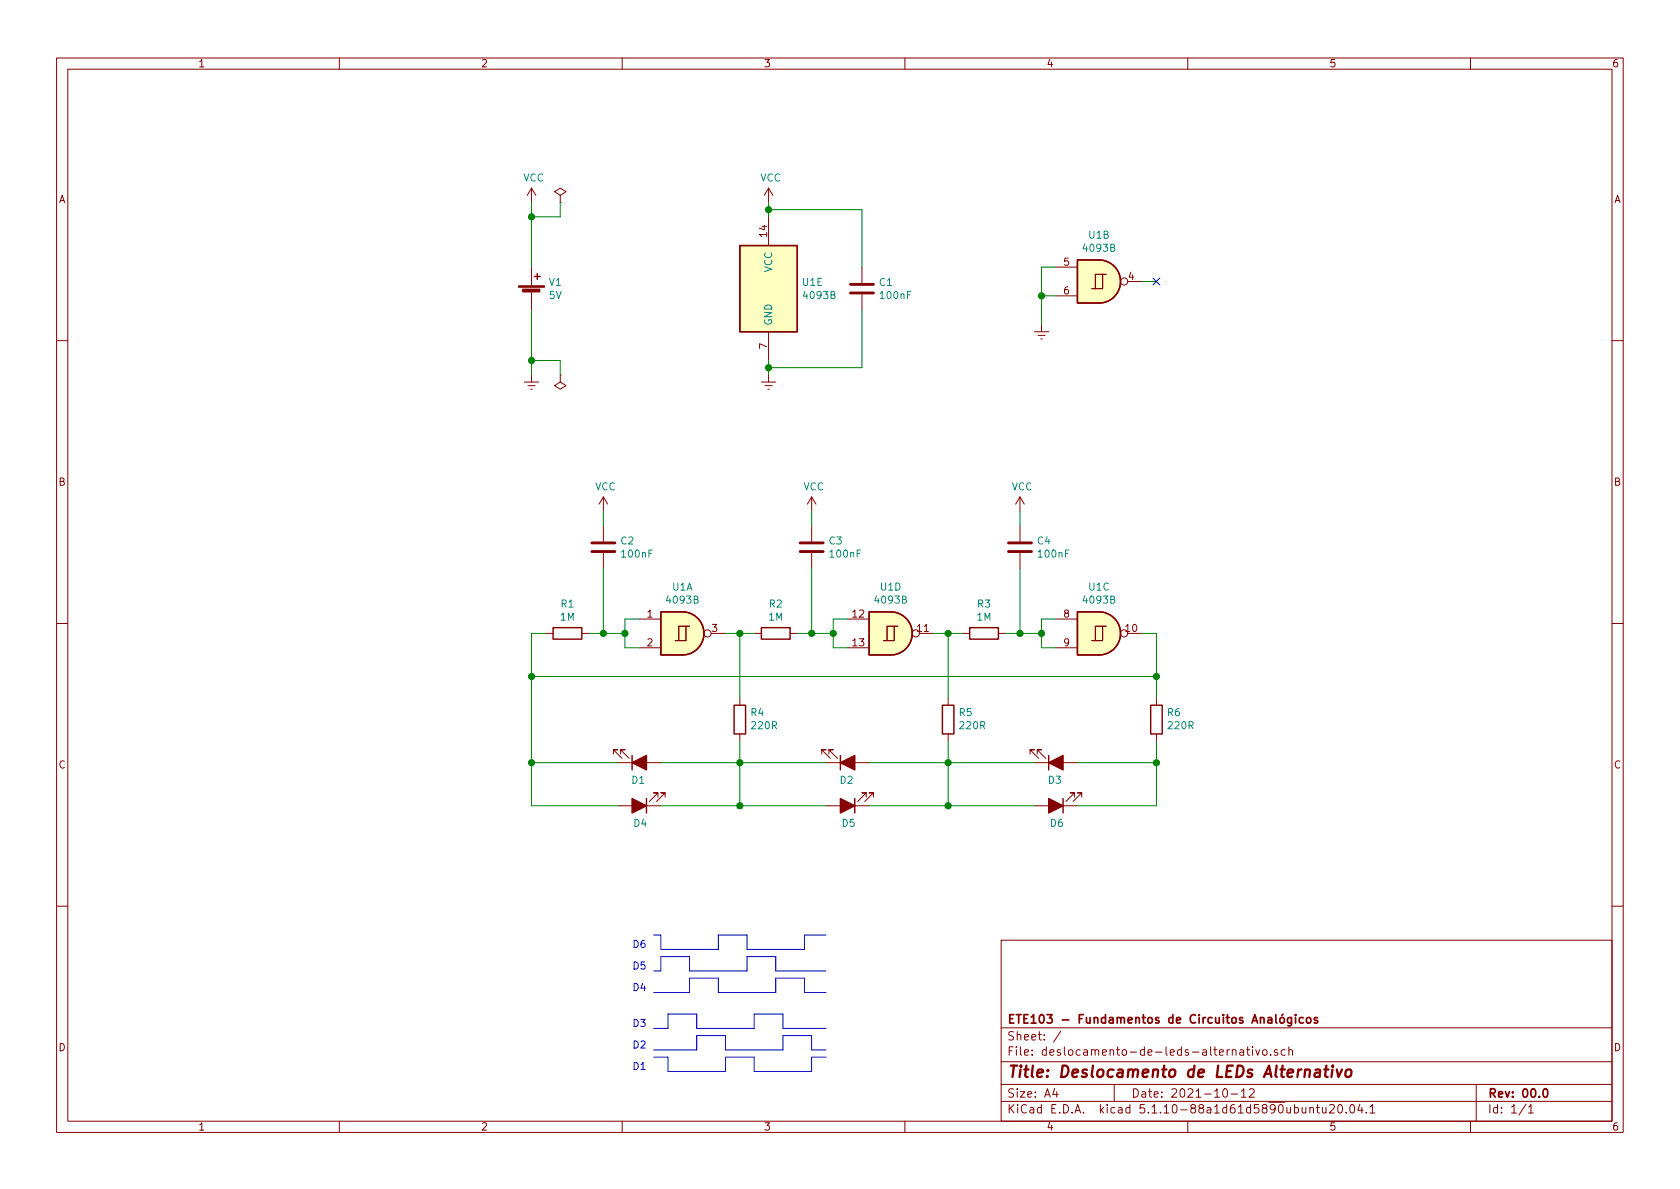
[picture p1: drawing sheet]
EESchema Schematic File Version 4
EELAYER 30 0
EELAYER END
$Descr A4 11693 8268
encoding utf-8
Sheet 1 1
Title "Deslocamento de LEDs Alternativo"
Date "2021-10-12"
Rev "00.0"
Comp "ETE103 - Fundamentos de Circuitos Analógicos"
Comment1 ""
Comment2 ""
Comment3 ""
Comment4 ""
$EndDescr
$Comp
L power:VCC #PWR01
U 1 1
P 3700 1400
F 0 "#PWR01" H 3700 1250 50  0001 C CNN
F 1 "VCC" H 3715 1573 50  0000 C CNN
F 2 "" H 3700 1400 50  0001 C CNN
F 3 "" H 3700 1400 50  0001 C CNN
	1    3700 1400
	1    0    0    -1  
$EndComp
$Comp
L power:Earth #PWR04
U 1 1
P 3700 2600
F 0 "#PWR04" H 3700 2350 50  0001 C CNN
F 1 "Earth" H 3700 2450 50  0001 C CNN
F 2 "" H 3700 2600 50  0001 C CNN
F 3 "~" H 3700 2600 50  0001 C CNN
	1    3700 2600
	1    0    0    -1  
$EndComp
$Comp
L power:PWR_FLAG #FLG01
U 1 1
P 3900 1400
F 0 "#FLG01" H 3900 1475 50  0001 C CNN
F 1 "PWR_FLAG" H 3900 1573 50  0001 C CNN
F 2 "" H 3900 1400 50  0001 C CNN
F 3 "~" H 3900 1400 50  0001 C CNN
	1    3900 1400
	1    0    0    -1  
$EndComp
$Comp
L power:PWR_FLAG #FLG02
U 1 1
P 3900 2600
F 0 "#FLG02" H 3900 2675 50  0001 C CNN
F 1 "PWR_FLAG" H 3900 2773 50  0001 C CNN
F 2 "" H 3900 2600 50  0001 C CNN
F 3 "~" H 3900 2600 50  0001 C CNN
	1    3900 2600
	-1   0    0    1   
$EndComp
Wire Wire Line
	3700 1400 3700 1500
Wire Wire Line
	3700 2150 3700 2500
Wire Wire Line
	3700 1500 3900 1500
Wire Wire Line
	3900 1500 3900 1400
Connection ~ 3700 1500
Wire Wire Line
	3700 1500 3700 1850
Wire Wire Line
	3900 2600 3900 2500
Wire Wire Line
	3900 2500 3700 2500
Connection ~ 3700 2500
Wire Wire Line
	3700 2500 3700 2600
$Comp
L Pessoal:fonte_tensao V1
U 1 1
P 3700 2050
F 0 "V1" H 3818 2146 50  0000 L CNN
F 1 "5V" H 3818 2055 50  0000 L CNN
F 2 "" V 3700 2110 50  0001 C CNN
F 3 "~" V 3700 2110 50  0001 C CNN
	1    3700 2050
	1    0    0    -1  
$EndComp
$Comp
L 4xxx:HEF4093B U1
U 1 1
P 4750 4400
F 0 "U1" H 4750 4725 50  0000 C CNN
F 1 "4093B" H 4750 4634 50  0000 C CNN
F 2 "" H 4750 4400 50  0001 C CNN
F 3 "https://assets.nexperia.com/documents/data-sheet/HEF4093B.pdf" H 4750 4400 50  0001 C CNN
	1    4750 4400
	1    0    0    -1  
$EndComp
$Comp
L 4xxx:HEF4093B U1
U 2 1
P 7650 1950
F 0 "U1" H 7650 2275 50  0000 C CNN
F 1 "4093B" H 7650 2184 50  0000 C CNN
F 2 "" H 7650 1950 50  0001 C CNN
F 3 "https://assets.nexperia.com/documents/data-sheet/HEF4093B.pdf" H 7650 1950 50  0001 C CNN
	2    7650 1950
	1    0    0    -1  
$EndComp
Wire Wire Line
	7350 1850 7250 1850
Wire Wire Line
	7250 1850 7250 2050
Wire Wire Line
	7350 2050 7250 2050
Connection ~ 7250 2050
Wire Wire Line
	7250 2050 7250 2250
$Comp
L power:Earth #PWR03
U 1 1
P 7250 2250
F 0 "#PWR03" H 7250 2000 50  0001 C CNN
F 1 "Earth" H 7250 2100 50  0001 C CNN
F 2 "" H 7250 2250 50  0001 C CNN
F 3 "~" H 7250 2250 50  0001 C CNN
	1    7250 2250
	1    0    0    -1  
$EndComp
Wire Wire Line
	7950 1950 8050 1950
NoConn ~ 8050 1950
Wire Wire Line
	4450 4300 4350 4300
Wire Wire Line
	4350 4300 4350 4400
Wire Wire Line
	4350 4500 4450 4500
Connection ~ 4350 4400
Wire Wire Line
	4350 4400 4350 4500
$Comp
L Device:R R1
U 1 1
P 3950 4400
F 0 "R1" V 3743 4400 50  0000 C CNN
F 1 "1M" V 3834 4400 50  0000 C CNN
F 2 "" V 3880 4400 50  0001 C CNN
F 3 "~" H 3950 4400 50  0001 C CNN
	1    3950 4400
	0    1    1    0   
$EndComp
Wire Wire Line
	4100 4400 4200 4400
$Comp
L Device:C C2
U 1 1
P 4200 3800
F 0 "C2" H 4315 3846 50  0000 L CNN
F 1 "100nF" H 4315 3755 50  0000 L CNN
F 2 "" H 4238 3650 50  0001 C CNN
F 3 "~" H 4200 3800 50  0001 C CNN
	1    4200 3800
	1    0    0    -1  
$EndComp
Wire Wire Line
	4200 3950 4200 4400
Connection ~ 4200 4400
Wire Wire Line
	4200 4400 4350 4400
$Comp
L power:VCC #PWR06
U 1 1
P 4200 3550
F 0 "#PWR06" H 4200 3400 50  0001 C CNN
F 1 "VCC" H 4215 3723 50  0000 C CNN
F 2 "" H 4200 3550 50  0001 C CNN
F 3 "" H 4200 3550 50  0001 C CNN
	1    4200 3550
	1    0    0    -1  
$EndComp
Wire Wire Line
	4200 3650 4200 3550
Wire Wire Line
	3800 4400 3700 4400
Wire Wire Line
	5050 4400 5150 4400
$Comp
L Device:LED_ALT D1
U 1 1
P 4450 5300
F 0 "D1" H 4443 5425 50  0000 C CNN
F 1 "VD" H 4443 5136 50  0001 C CNN
F 2 "" H 4450 5300 50  0001 C CNN
F 3 "~" H 4450 5300 50  0001 C CNN
	1    4450 5300
	1    0    0    1   
$EndComp
Wire Wire Line
	4300 5300 3700 5300
Wire Wire Line
	4600 5300 5150 5300
Wire Wire Line
	5150 5300 5150 5150
$Comp
L Device:LED_ALT D4
U 1 1
P 4450 5600
F 0 "D4" H 4443 5725 50  0000 C CNN
F 1 "VD" H 4443 5436 50  0001 C CNN
F 2 "" H 4450 5600 50  0001 C CNN
F 3 "~" H 4450 5600 50  0001 C CNN
	1    4450 5600
	-1   0    0    1   
$EndComp
Wire Wire Line
	4300 5600 3700 5600
Wire Wire Line
	3700 5600 3700 5300
Wire Wire Line
	4600 5600 5150 5600
Wire Wire Line
	5150 5600 5150 5300
Connection ~ 3700 5300
Connection ~ 5150 5300
$Comp
L 4xxx:HEF4093B U1
U 4 1
P 6200 4400
F 0 "U1" H 6200 4725 50  0000 C CNN
F 1 "4093B" H 6200 4634 50  0000 C CNN
F 2 "" H 6200 4400 50  0001 C CNN
F 3 "https://assets.nexperia.com/documents/data-sheet/HEF4093B.pdf" H 6200 4400 50  0001 C CNN
	4    6200 4400
	1    0    0    -1  
$EndComp
Wire Wire Line
	5900 4300 5800 4300
Wire Wire Line
	5800 4300 5800 4400
Wire Wire Line
	5800 4500 5900 4500
Connection ~ 5800 4400
Wire Wire Line
	5800 4400 5800 4500
$Comp
L Device:R R2
U 1 1
P 5400 4400
F 0 "R2" V 5193 4400 50  0000 C CNN
F 1 "1M" V 5284 4400 50  0000 C CNN
F 2 "" V 5330 4400 50  0001 C CNN
F 3 "~" H 5400 4400 50  0001 C CNN
	1    5400 4400
	0    1    1    0   
$EndComp
Wire Wire Line
	5550 4400 5650 4400
$Comp
L Device:C C3
U 1 1
P 5650 3800
F 0 "C3" H 5765 3846 50  0000 L CNN
F 1 "100nF" H 5765 3755 50  0000 L CNN
F 2 "" H 5688 3650 50  0001 C CNN
F 3 "~" H 5650 3800 50  0001 C CNN
	1    5650 3800
	1    0    0    -1  
$EndComp
Wire Wire Line
	5650 3950 5650 4400
Connection ~ 5650 4400
Wire Wire Line
	5650 4400 5800 4400
$Comp
L power:VCC #PWR07
U 1 1
P 5650 3550
F 0 "#PWR07" H 5650 3400 50  0001 C CNN
F 1 "VCC" H 5665 3723 50  0000 C CNN
F 2 "" H 5650 3550 50  0001 C CNN
F 3 "" H 5650 3550 50  0001 C CNN
	1    5650 3550
	1    0    0    -1  
$EndComp
Wire Wire Line
	5650 3650 5650 3550
Wire Wire Line
	5250 4400 5150 4400
Wire Wire Line
	6500 4400 6600 4400
$Comp
L Device:LED_ALT D2
U 1 1
P 5900 5300
F 0 "D2" H 5893 5425 50  0000 C CNN
F 1 "VD" H 5893 5136 50  0001 C CNN
F 2 "" H 5900 5300 50  0001 C CNN
F 3 "~" H 5900 5300 50  0001 C CNN
	1    5900 5300
	1    0    0    1   
$EndComp
Wire Wire Line
	6050 5300 6600 5300
Wire Wire Line
	6600 5300 6600 5150
$Comp
L Device:LED_ALT D5
U 1 1
P 5900 5600
F 0 "D5" H 5893 5725 50  0000 C CNN
F 1 "VD" H 5893 5436 50  0001 C CNN
F 2 "" H 5900 5600 50  0001 C CNN
F 3 "~" H 5900 5600 50  0001 C CNN
	1    5900 5600
	-1   0    0    1   
$EndComp
Wire Wire Line
	5750 5600 5150 5600
Wire Wire Line
	6050 5600 6600 5600
Wire Wire Line
	6600 5600 6600 5300
Connection ~ 6600 5300
$Comp
L 4xxx:HEF4093B U1
U 3 1
P 7650 4400
F 0 "U1" H 7650 4725 50  0000 C CNN
F 1 "4093B" H 7650 4634 50  0000 C CNN
F 2 "" H 7650 4400 50  0001 C CNN
F 3 "https://assets.nexperia.com/documents/data-sheet/HEF4093B.pdf" H 7650 4400 50  0001 C CNN
	3    7650 4400
	1    0    0    -1  
$EndComp
Wire Wire Line
	7350 4300 7250 4300
Wire Wire Line
	7250 4300 7250 4400
Wire Wire Line
	7250 4500 7350 4500
Connection ~ 7250 4400
Wire Wire Line
	7250 4400 7250 4500
$Comp
L Device:R R3
U 1 1
P 6850 4400
F 0 "R3" V 6643 4400 50  0000 C CNN
F 1 "1M" V 6734 4400 50  0000 C CNN
F 2 "" V 6780 4400 50  0001 C CNN
F 3 "~" H 6850 4400 50  0001 C CNN
	1    6850 4400
	0    1    1    0   
$EndComp
Wire Wire Line
	7000 4400 7100 4400
$Comp
L Device:C C4
U 1 1
P 7100 3800
F 0 "C4" H 7215 3846 50  0000 L CNN
F 1 "100nF" H 7215 3755 50  0000 L CNN
F 2 "" H 7138 3650 50  0001 C CNN
F 3 "~" H 7100 3800 50  0001 C CNN
	1    7100 3800
	1    0    0    -1  
$EndComp
Wire Wire Line
	7100 3950 7100 4400
Connection ~ 7100 4400
Wire Wire Line
	7100 4400 7250 4400
$Comp
L power:VCC #PWR08
U 1 1
P 7100 3550
F 0 "#PWR08" H 7100 3400 50  0001 C CNN
F 1 "VCC" H 7115 3723 50  0000 C CNN
F 2 "" H 7100 3550 50  0001 C CNN
F 3 "" H 7100 3550 50  0001 C CNN
	1    7100 3550
	1    0    0    -1  
$EndComp
Wire Wire Line
	7100 3650 7100 3550
Wire Wire Line
	6700 4400 6600 4400
Wire Wire Line
	7950 4400 8050 4400
$Comp
L Device:LED_ALT D3
U 1 1
P 7350 5300
F 0 "D3" H 7343 5425 50  0000 C CNN
F 1 "VD" H 7343 5136 50  0001 C CNN
F 2 "" H 7350 5300 50  0001 C CNN
F 3 "~" H 7350 5300 50  0001 C CNN
	1    7350 5300
	1    0    0    1   
$EndComp
Wire Wire Line
	7200 5300 6600 5300
Wire Wire Line
	7500 5300 8050 5300
Wire Wire Line
	8050 5300 8050 5150
$Comp
L Device:LED_ALT D6
U 1 1
P 7350 5600
F 0 "D6" H 7343 5725 50  0000 C CNN
F 1 "VD" H 7343 5436 50  0001 C CNN
F 2 "" H 7350 5600 50  0001 C CNN
F 3 "~" H 7350 5600 50  0001 C CNN
	1    7350 5600
	-1   0    0    1   
$EndComp
Wire Wire Line
	7200 5600 6600 5600
Wire Wire Line
	7500 5600 8050 5600
Wire Wire Line
	8050 5600 8050 5300
Connection ~ 8050 5300
Connection ~ 5150 5600
Connection ~ 6600 5600
Connection ~ 5150 4400
Connection ~ 6600 4400
Wire Wire Line
	5750 5300 5150 5300
$Comp
L Device:R R4
U 1 1
P 5150 5000
F 0 "R4" H 5080 4954 50  0000 R CNN
F 1 "220R" H 5080 5045 50  0000 R CNN
F 2 "" V 5080 5000 50  0001 C CNN
F 3 "~" H 5150 5000 50  0001 C CNN
	1    5150 5000
	-1   0    0    1   
$EndComp
Wire Wire Line
	5150 4850 5150 4400
$Comp
L Device:R R5
U 1 1
P 6600 5000
F 0 "R5" H 6530 4954 50  0000 R CNN
F 1 "220R" H 6530 5045 50  0000 R CNN
F 2 "" V 6530 5000 50  0001 C CNN
F 3 "~" H 6600 5000 50  0001 C CNN
	1    6600 5000
	-1   0    0    1   
$EndComp
Wire Wire Line
	6600 4850 6600 4400
$Comp
L Device:R R6
U 1 1
P 8050 5000
F 0 "R6" H 7980 4954 50  0000 R CNN
F 1 "220R" H 7980 5045 50  0000 R CNN
F 2 "" V 7980 5000 50  0001 C CNN
F 3 "~" H 8050 5000 50  0001 C CNN
	1    8050 5000
	-1   0    0    1   
$EndComp
Wire Wire Line
	8050 4850 8050 4700
$Comp
L 4xxx:HEF4093B U1
U 5 1
P 5350 2000
F 0 "U1" H 5580 2046 50  0000 L CNN
F 1 "4093B" H 5580 1955 50  0000 L CNN
F 2 "" H 5350 2000 50  0001 C CNN
F 3 "https://assets.nexperia.com/documents/data-sheet/HEF4093B.pdf" H 5350 2000 50  0001 C CNN
	5    5350 2000
	1    0    0    -1  
$EndComp
$Comp
L power:VCC #PWR02
U 1 1
P 5350 1400
F 0 "#PWR02" H 5350 1250 50  0001 C CNN
F 1 "VCC" H 5365 1573 50  0000 C CNN
F 2 "" H 5350 1400 50  0001 C CNN
F 3 "" H 5350 1400 50  0001 C CNN
	1    5350 1400
	1    0    0    -1  
$EndComp
$Comp
L power:Earth #PWR05
U 1 1
P 5350 2600
F 0 "#PWR05" H 5350 2350 50  0001 C CNN
F 1 "Earth" H 5350 2450 50  0001 C CNN
F 2 "" H 5350 2600 50  0001 C CNN
F 3 "~" H 5350 2600 50  0001 C CNN
	1    5350 2600
	1    0    0    -1  
$EndComp
Wire Wire Line
	5350 2600 5350 2550
Wire Wire Line
	5350 1500 5350 1450
$Comp
L Device:C C1
U 1 1
P 6000 2000
F 0 "C1" H 6115 2046 50  0000 L CNN
F 1 "100nF" H 6115 1955 50  0000 L CNN
F 2 "" H 6038 1850 50  0001 C CNN
F 3 "~" H 6000 2000 50  0001 C CNN
	1    6000 2000
	1    0    0    -1  
$EndComp
Wire Wire Line
	5350 1450 6000 1450
Wire Wire Line
	6000 1450 6000 1850
Connection ~ 5350 1450
Wire Wire Line
	5350 1450 5350 1400
Wire Wire Line
	6000 2150 6000 2550
Wire Wire Line
	6000 2550 5350 2550
Connection ~ 5350 2550
Wire Wire Line
	5350 2550 5350 2500
Connection ~ 8050 4700
Wire Wire Line
	8050 4700 8050 4400
Wire Wire Line
	3700 4400 3700 4700
Wire Wire Line
	3700 4700 8050 4700
Connection ~ 3700 4700
Wire Wire Line
	3700 4700 3700 5300
Text Notes 4400 7150 0    50   ~ 0
D3
Wire Notes Line style solid
	4550 7150 4650 7150
Wire Notes Line style solid
	4650 7150 4650 7050
Wire Notes Line style solid
	4650 7050 4850 7050
Wire Notes Line style solid
	4850 7050 4850 7150
Wire Notes Line style solid
	4850 7150 5250 7150
Text Notes 4400 7300 0    50   ~ 0
D2
Wire Notes Line style solid
	4550 7300 4850 7300
Wire Notes Line style solid
	4850 7300 4850 7200
Wire Notes Line style solid
	4850 7200 5050 7200
Wire Notes Line style solid
	5050 7200 5050 7300
Wire Notes Line style solid
	5050 7300 5450 7300
Text Notes 4400 7450 0    50   ~ 0
D1
Wire Notes Line style solid
	4650 7450 5050 7450
Wire Notes Line style solid
	5050 7450 5050 7350
Wire Notes Line style solid
	5050 7350 5250 7350
Wire Notes Line style solid
	5250 7350 5250 7450
Wire Notes Line style solid
	5250 7450 5650 7450
Text Notes 4400 6600 0    50   ~ 0
D6
Wire Notes Line style solid
	4600 6600 5000 6600
Wire Notes Line style solid
	5000 6600 5000 6500
Wire Notes Line style solid
	5000 6500 5200 6500
Wire Notes Line style solid
	5200 6500 5200 6600
Wire Notes Line style solid
	5200 6600 5600 6600
Text Notes 4400 6750 0    50   ~ 0
D5
Wire Notes Line style solid
	4550 6750 4600 6750
Wire Notes Line style solid
	4600 6750 4600 6650
Wire Notes Line style solid
	4600 6650 4800 6650
Wire Notes Line style solid
	4800 6650 4800 6750
Text Notes 4400 6900 0    50   ~ 0
D4
Wire Notes Line style solid
	4550 6900 4800 6900
Wire Notes Line style solid
	4800 6900 4800 6800
Wire Notes Line style solid
	4800 6800 5000 6800
Wire Notes Line style solid
	5000 6800 5000 6900
Wire Notes Line style solid
	5200 6750 5200 6650
Wire Notes Line style solid
	5400 6650 5400 6750
Wire Notes Line style solid
	5400 6750 5750 6750
Wire Notes Line style solid
	4800 6750 5200 6750
Wire Notes Line style solid
	5200 6650 5400 6650
Wire Notes Line style solid
	5400 6800 5600 6800
Wire Notes Line style solid
	5600 6800 5600 6900
Wire Notes Line style solid
	5400 6800 5400 6900
Wire Notes Line style solid
	5000 6900 5400 6900
Wire Notes Line style solid
	5600 6600 5600 6500
Wire Notes Line style solid
	5600 6500 5750 6500
Wire Notes Line style solid
	5600 6900 5750 6900
Wire Notes Line style solid
	5250 7150 5250 7050
Wire Notes Line style solid
	5250 7050 5450 7050
Wire Notes Line style solid
	5450 7050 5450 7150
Wire Notes Line style solid
	5450 7150 5750 7150
Wire Notes Line style solid
	5450 7300 5450 7200
Wire Notes Line style solid
	5450 7200 5650 7200
Wire Notes Line style solid
	5650 7200 5650 7300
Wire Notes Line style solid
	5650 7450 5650 7350
Wire Notes Line style solid
	5650 7350 5750 7350
Wire Notes Line style solid
	5650 7300 5750 7300
Wire Notes Line style solid
	4550 6500 4600 6500
Wire Notes Line style solid
	4600 6600 4600 6500
Wire Notes Line style solid
	4550 7350 4650 7350
Wire Notes Line style solid
	4650 7350 4650 7450
$EndSCHEMATC
